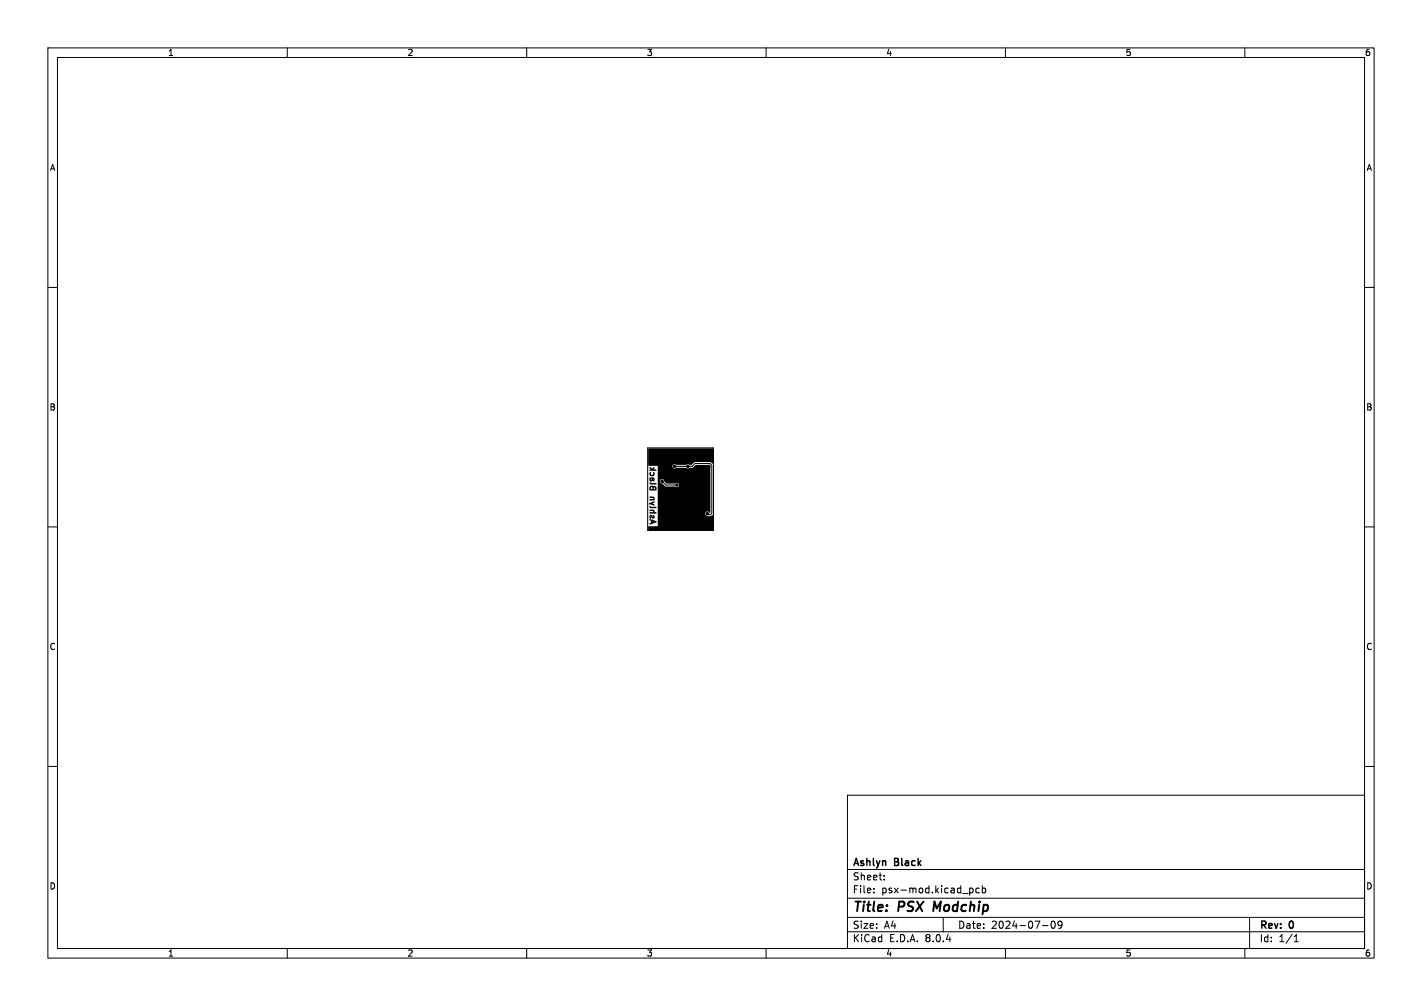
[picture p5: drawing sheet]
<svg xmlns="http://www.w3.org/2000/svg" width="297mm" height="210mm" viewBox="0 0 297 210" stroke-linecap="round" stroke-linejoin="round" font-family="sans-serif">
<g fill="none" stroke="#000" stroke-width=".21">
<path d="M10 10h277v190h-277zM12 12h273v186h-273zM60 10v2M110 10v2M160 10v2M210 10v2M260 10v2M10 60h2M285 60h2M135.3 93.5h13.7v17.3h-13.7zM140.9 97.4h3.7l.6-.6h3.1l.4 .3v10l-.3 .3h-.4l-.2-.2M141.7 94.7l-4.1 4.1v5.9l.7 .7"/>
<path d="M148 97.4l-.6 .7h-9.1M10 110h2M138.3 100.4l.8 .8h2.3M285 110h2M10 160h2M285 160h2M177 166h108v32h-108zM60 198v2M110 198v2M160 198v2M177 194.5h108M177 191.5h108"/>
<path d="M177 187.5h108M177 181.5h108M182.5 186.3v.1M182.5 185.5v.1M184.7 183.6v.1M184.7 182.8v.1M197 191.5v3M202.7 185.4l.4 .1 .1 .2v.6l-.5 .1M204.5 185.5l-.4-.1-.3 .3 .2 .6h.5M205.2 185.5l.4-.1 .3 .3-.2 .6h-.5M205.2 184.9v1.5M210 198v2"/>
<path d="M217.7 193.2h1.2M219.7 192.4l.2-.1a.8 .8 0 0 1 .5 .7 .8 .8 0 0 1-.5 .8 1 1 0 0 1-.2-1.4zM221.8 192.9l-.3 .3h-.3l-.2-.3 .1-.5 .4-.1 .2 .1a.99 .99 0 0 1-.3 1.4h-.3M260 198v2M261 191.5v6.5M270.3 196.6h.9M270.3 195.5l.4-.4v1.5"/>
</g>
<path d="M195.2 188.2l-.3 2" fill="none" stroke="#000" stroke-width=".4"/>
<path d="M135.7 99.7h.9l.1 .3-.1 .4h-.2v-.4l-.1 .5h-.5l-.2-.5h.3l.1 .3 .1-.3h-.5zM135.7 98.6h.3v.5h.3l.1-.5h.2l.1 .2-.1 .4-.2 .2-.6-.1-.2-.2zM135.7 97.6l.5 .2 .4-.3 .1 .2-.2 .3h.5l.1 .2-1.4 .1v-.3h.3l-.3-.3zM135.4 93.7h13.5v3.1l-.6-.4h-3.2l-.7 .6-.8-.1-.3 .1h-2a.47 .47 0 0 0-.7-.1 .47 .47 0 0 0-.1 .7 .47 .47 0 0 0 .7 .1h2.1l.4 .1 1-.2 .7-.5h2.7l.2 .1 .1 9.7-.2 .2a.5 .5 0 0 0-.6-.3 .5 .5 0 0 0-.3 .7 .5 .5 0 0 0 .6 .3l.6-.1 .3-.2 .1 .1v3h-13.5v-.7l2-.1v-9.4h.4l.2 .4 1 .7 2 .1a.48 .48 0 0 0 .7 0 .48 .48 0 0 0 0-.7 .48 .48 0 0 0-.7 0h-1.7l-.5-.4a.47 .47 0 0 0-.5-.5 .47 .47 0 0 0-.5 .4h-.4v-3.1l-2-.1zM135.7 108.4l1.3 .4 .1 .2-1.4 .5v-.2l.3-.3 .5-.1-.2-.1v.2h-.3v-.3l-.3-.1zM135.7 100.7l1.3 .2 .1 .1-.1 .2-1.1-.1-.2-.1zM135.7 105.7l1.3 .1 .1 .2-1.2 .1-.2-.1zM135.7 107.6l.5-.1 .2 .5v-.4l.2-.1 .1 .3v.4l-.3 .1-.2-.1-.2-.4v.4l-.2 .1-.2-.3zM135.8 101.5l.4-.1 .7 .1 .2 .3v.5l-1.4 .1-.1-.6h.3v.3h.4v-.2h.3v.2h.2l-.1-.4-.1 .2h-.3l-.2-.2-.5 .1zM135.7 106.4h.8l.2 .1v.4h.4v.2l-1.4 .1v-.3h.7v-.1l-.7-.1zM135.7 103.7h.9l.1 .7-1 .1v-.3h.7v-.2l-.7-.1zM135.5 105l1.1-.3 .1 .2-.5 .2 .5 .2v.2l-.1 .1-.8-.3-.3 .1z" fill="#000"/>
<g fill="#000" stroke="#000" stroke-width=".21">
<circle cx="138.3" cy="98" r=".25"/>
<circle cx="140.9" cy="97.3" r=".25"/>
<circle cx="141.7" cy="94.7" r=".25"/>
<circle cx="143.7" cy="97.3" r=".25"/>
<circle cx="148" cy="97.4" r=".25"/>
<circle cx="138.3" cy="105.4" r=".25"/>
<circle cx="138.3" cy="100.4" r=".25"/>
<circle cx="141.4" cy="101.3" r=".25"/>
<circle cx="147.8" cy="107.2" r=".25"/>
</g>
<g font-size="2.8">
<text x="178" y="190.9">Title:</text>
<text x="187.7" y="190.9">PSX</text>
<text x="195.8" y="190.9">Modchip</text>
</g>
<g font-size="2.1">
<text x="178" y="184">Sheet:</text>
<text x="178" y="181.2">Ashlyn</text>
<text x="186.9" y="181.2">Black</text>
<text x="178" y="186.7">File:</text>
<text x="184.1" y="186.7">psx-mod.kicad_pcb</text>
<text x="178" y="196.9">KiCad</text>
<text x="178" y="194.1">Size:</text>
<text x="184.7" y="194.1">A4</text>
<text x="185.7" y="196.9">E.D.A.</text>
<text x="193.3" y="196.9">8.0.4</text>
<text x="200" y="194.1">Date:</text>
<text x="207" y="194.1">2024-07-09</text>
<text x="263" y="194.3">Rev:</text>
<text x="263" y="196.9">Id:</text>
<text x="267.1" y="196.9">1/1</text>
<text x="269.4" y="194.3">0</text>
</g>
<g font-size="1.8">
<text x="35" y="11.9">1</text>
<text x="85" y="11.9">2</text>
<text x="135" y="11.9">3</text>
<text x="185" y="11.9">4</text>
<text x="235" y="11.9">5</text>
<text x="285" y="11.9">6</text>
<text x="10.3" y="35.9">A</text>
<text x="285.4" y="35.9">A</text>
<text x="10.3" y="85.9">B</text>
<text x="285.3" y="85.9">B</text>
<text x="10.3" y="135.9">C</text>
<text x="285.3" y="135.9">C</text>
<text x="10.3" y="185.9">D</text>
<text x="285.3" y="185.9">D</text>
<text x="35" y="199.9">1</text>
<text x="85" y="199.9">2</text>
<text x="135" y="199.9">3</text>
<text x="185" y="199.9">4</text>
<text x="235" y="199.9">5</text>
<text x="285" y="199.9">6</text>
</g>
</svg>
